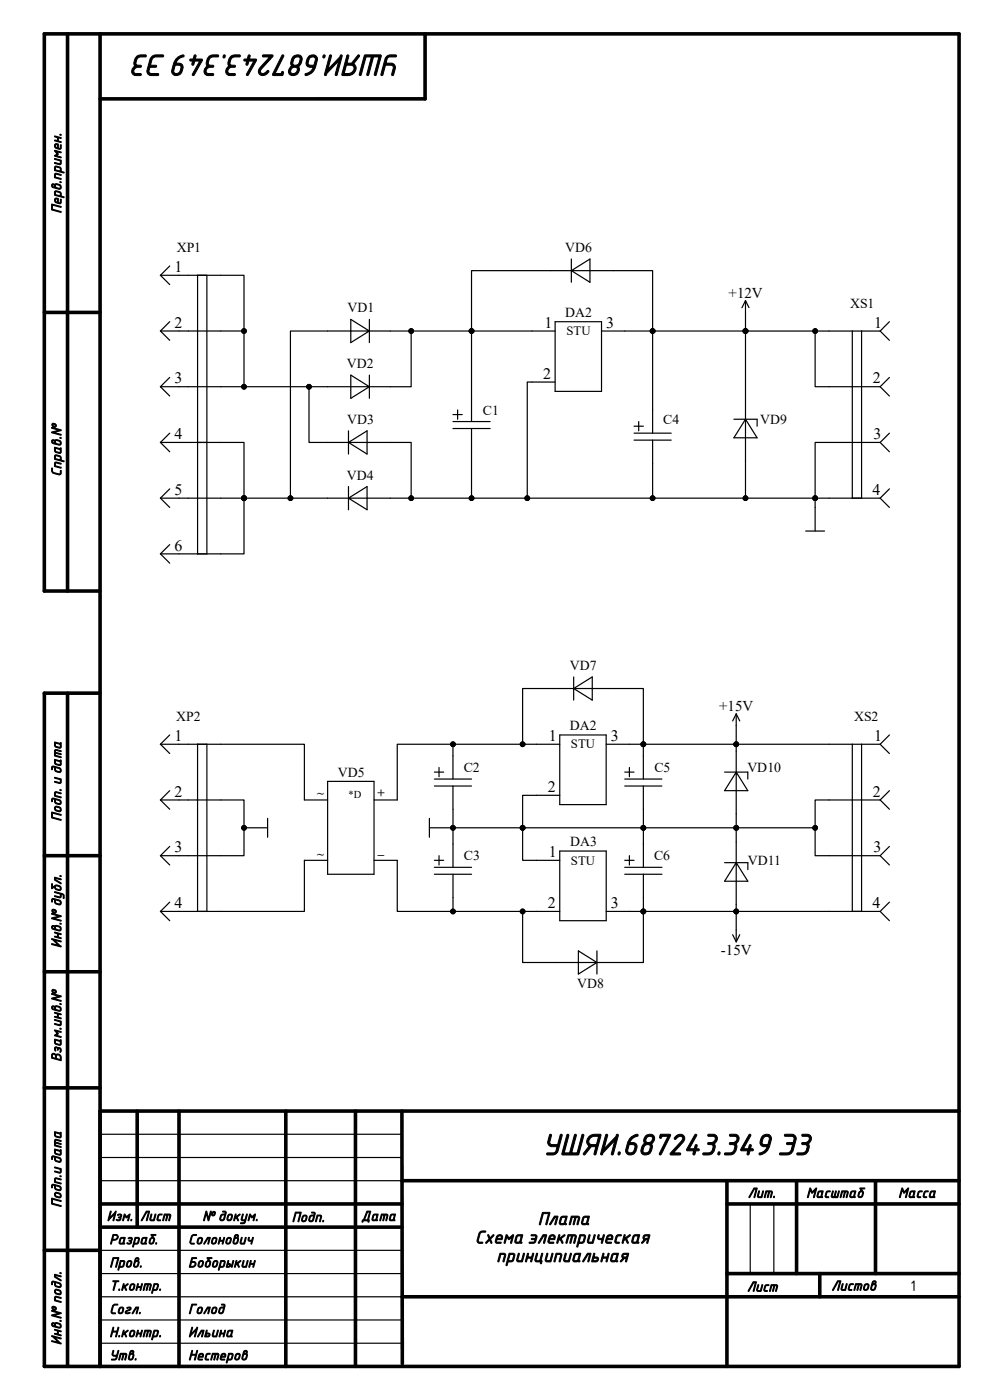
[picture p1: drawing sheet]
<svg xmlns="http://www.w3.org/2000/svg" width="210mm" height="297mm" viewBox="0 0 210 297" stroke-linecap="round" stroke-linejoin="round" font-family="sans-serif">
<g fill="none" stroke="#000" stroke-width=".76">
<path d="M14.3 7.2v118.2M21.2 7.2v282.7M90.2 7.2v13.8M90.2 21h-69M9.4 66.3h11.8M21.2 125.4h-11.8v-118.2h194.1v282.7h-194.1v-142.8h11.8M14.3 147.1v142.8M9.4 181.5h11.8M9.4 206.2h11.8M9.4 230.8h11.8M21.2 235.7h182.3M29.1 235.7v24.6"/>
<path d="M38 235.7v54.2M60.6 235.7v54.2M75.4 235.7v54.2M85.3 235.7v53.6M21.2 255.4h64.1M85.3 250.5h118.2M154.2 250.5v39.4M154.2 255.4h49.3M169 250.5v19.7M185.7 250.5v19.7M9.4 265.3h11.8M21.2 260.3h64.1"/>
<path d="M85.3 275.1h118.2M154.2 270.2h49.3M173.9 270.2v4.9"/>
</g>
<g fill="none" stroke="#000" stroke-width=".25">
<path d="M34 58.4h17.8v11.8h-17.8M34 58.4l2 2M36 56.4l-2 2M41.9 58.4v59.1M43.9 58.4v59.1M121.2 55v4.9M121.2 57.4l3.9-2.4v4.9zM34 70.2l2 2M36 68.3l-2 1.9M51.8 70.2v11.8M74.4 67.8l4 2.4-4 2.5zM74.4 79.6l4 2.4-4 2.5z"/>
<path d="M78.4 67.8v4.9M78.4 79.6v4.9M87.2 70.2h12.8v19.2M117.8 70.2h-17.8v-12.8h38.4v12.8h19.7M117.8 68.3h9.8v14.7h-9.8zM127.6 70.2h10.8v21.7M158.1 70.2v35.5h-19.7M158.1 70.2h28.6M158.1 63.8v6.4M158.1 63.8l-.7 1.5M158.1 63.8l.8 1.5M172.9 70.2v11.8h13.8"/>
<path d="M180.8 70.2v35.5M182.8 70.2v35.5M186.7 70.2l2 2M188.7 68.3l-2 1.9M34 82h53.2v-11.8h-25.6v35.5M34 93.9h17.8v11.8M34 82l2 2M34 93.9l2 1.9M36 80.1l-2 1.9M36 91.9l-2 2M65.6 82v11.9h21.6v11.8h-35.4M73.9 91.4v4.9"/>
<path d="M73.9 93.9l4-2.5v4.9zM96.1 89.4h7.9M96.1 90.9h7.9M96.1 88h2M97.1 87v1.9M100 90.9v14.8h-12.8M117.8 81.1h-6v24.6M134.5 91.9h7.9M134.5 93.4h7.9M134.5 90.4h2M135.5 89.4v2M138.4 93.4v12.3h-38.4"/>
<path d="M155.7 88.9h4.9v1.5M158.1 88.9l2.5 4h-4.9zM186.7 93.9h-13.8v18.8M186.7 82l2 2M186.7 93.9l2 1.9M188.7 80.1l-2 1.9M188.7 91.9l-2 2M34 105.7h17.8M34 105.7l2 2M34 117.5l2 2M36 103.7l-2 2M36 115.5l-2 2"/>
<path d="M51.8 105.7v11.8h-17.8M73.9 103.2v4.9M73.9 105.7l4-2.5v4.9zM158.1 105.7h28.6M170.9 112.7h4M186.7 105.7l2 2M188.7 103.7l-2 2M34 157.9h30.6v11.8h4.9M34 157.9l2 2M36 155.9l-2 2M41.9 157.9v35.5M43.9 157.9v35.5"/>
<path d="M96.1 157.9h22.6M110.9 157.9v-11.8h25.6v11.8h-7.9M118.7 155.9h9.9v14.8h-9.9zM121.7 143.6v4.9M121.7 146.1l3.9-2.5v4.9zM156.2 151.4v48.4M156.2 151.4l-.8 1.6M156.2 151.4l.7 1.6M180.8 157.9v35.5M182.8 157.9v35.5M186.7 157.9h-50.2v7.4M186.7 157.9l2 2"/>
<path d="M188.7 155.9l-2 2M34 169.7h17.8v11.8h-17.8M34 169.7l2 2M36 167.7l-2 2M36 179.6l-2 1.9M51.8 175.6h5M56.8 173.6v4M69.5 165.8h9.8v19.7h-9.8zM91.1 175.6h81.8M91.1 173.6v4M92.1 165.3h7.9M92.1 166.8h7.9"/>
<path d="M92.1 163.8h2M93.1 162.8v2M96.1 165.3v-7.4h-11.8v11.8h-5M96.1 166.8v17.2M113.8 168.7h4.9M113.8 168.7h-2.9v13.8h7.8M132.5 165.3h7.9M132.5 166.8h7.9M132.5 163.8h2M133.5 162.8v2M136.5 166.8v17.2M153.7 163.8h4.9v1.5"/>
<path d="M156.2 163.8l2.4 3.9h-4.9zM186.7 169.7h-13.8v11.8h13.8M186.7 169.7l2 2M188.7 167.7l-2 2M188.7 179.6l-2 1.9M34 181.5l2 2M34 193.4l2 1.9M36 191.4l-2 2M69.5 182.5h-4.9v10.9h-30.6M79.3 182.5h5v10.9h11.8v-7.9M92.1 185.5h7.9M92.1 182.5h2"/>
<path d="M92.1 184h7.9M93.1 181.5v2M96.1 193.4h22.6M110.9 193.4v10.8h25.6v-10.8h-7.9M118.7 180.6h9.9v14.7h-9.9zM132.5 185.5h7.9M132.5 182.5h2M132.5 184h7.9M133.5 181.5v2M136.5 185.5v7.9h50.2M153.7 183h4.9v1.5M155.4 198.3l.8 1.5"/>
<path d="M156.2 183l2.4 4h-4.9zM156.9 198.3l-.7 1.5M186.7 181.5l2 2M186.7 193.4l2 1.9M188.7 191.4l-2 2M122.7 201.7l3.9 2.5-3.9 2.5zM126.6 201.7v5M21.2 250.5h64.1M21.2 240.6h64.1M21.2 245.6h64.1M159.2 255.4v14.8M164.2 255.4v14.8"/>
<path d="M21.2 270.2h64.1M21.2 275.1h64.1M21.2 265.3h64.1M21.2 285h64.1M21.2 280h64.1"/>
</g>
<g fill="#000">
<circle cx="51.8" cy="70.2" r=".5"/>
<circle cx="87.2" cy="70.2" r=".5"/>
<circle cx="100" cy="70.2" r=".5"/>
<circle cx="138.4" cy="70.2" r=".5"/>
<circle cx="158.1" cy="70.2" r=".5"/>
<circle cx="172.9" cy="70.2" r=".5"/>
<circle cx="51.8" cy="82" r=".5"/>
<circle cx="65.6" cy="82" r=".5"/>
<circle cx="51.8" cy="105.7" r=".5"/>
<circle cx="61.6" cy="105.7" r=".5"/>
<circle cx="87.2" cy="105.7" r=".5"/>
<circle cx="100" cy="105.7" r=".5"/>
<circle cx="111.8" cy="105.7" r=".5"/>
<circle cx="138.4" cy="105.7" r=".5"/>
<circle cx="158.1" cy="105.7" r=".5"/>
<circle cx="172.9" cy="105.7" r=".5"/>
<circle cx="96.1" cy="157.9" r=".5"/>
<circle cx="110.9" cy="157.9" r=".5"/>
<circle cx="136.5" cy="157.9" r=".5"/>
<circle cx="156.2" cy="157.9" r=".5"/>
<circle cx="51.8" cy="175.6" r=".5"/>
<circle cx="96.1" cy="175.6" r=".5"/>
<circle cx="110.9" cy="175.6" r=".5"/>
<circle cx="136.5" cy="175.6" r=".5"/>
<circle cx="156.2" cy="175.6" r=".5"/>
<circle cx="172.9" cy="175.6" r=".5"/>
<circle cx="96.1" cy="193.4" r=".5"/>
<circle cx="110.9" cy="193.4" r=".5"/>
<circle cx="136.5" cy="193.4" r=".5"/>
<circle cx="156.2" cy="193.4" r=".5"/>
</g>
<g fill="none" stroke="#000" stroke-width=".21">
<circle cx="51.8" cy="70.2" r=".5"/>
<circle cx="87.2" cy="70.2" r=".5"/>
<circle cx="100" cy="70.2" r=".5"/>
<circle cx="138.4" cy="70.2" r=".5"/>
<circle cx="158.1" cy="70.2" r=".5"/>
<circle cx="172.9" cy="70.2" r=".5"/>
<circle cx="51.8" cy="82" r=".5"/>
<circle cx="65.6" cy="82" r=".5"/>
<circle cx="51.8" cy="105.7" r=".5"/>
<circle cx="61.6" cy="105.7" r=".5"/>
<circle cx="87.2" cy="105.7" r=".5"/>
<circle cx="100" cy="105.7" r=".5"/>
<circle cx="111.8" cy="105.7" r=".5"/>
<circle cx="138.4" cy="105.7" r=".5"/>
<circle cx="158.1" cy="105.7" r=".5"/>
<circle cx="172.9" cy="105.7" r=".5"/>
<circle cx="96.1" cy="157.9" r=".5"/>
<circle cx="110.9" cy="157.9" r=".5"/>
<circle cx="136.5" cy="157.9" r=".5"/>
<circle cx="156.2" cy="157.9" r=".5"/>
<circle cx="51.8" cy="175.6" r=".5"/>
<circle cx="96.1" cy="175.6" r=".5"/>
<circle cx="110.9" cy="175.6" r=".5"/>
<circle cx="136.5" cy="175.6" r=".5"/>
<circle cx="156.2" cy="175.6" r=".5"/>
<circle cx="172.9" cy="175.6" r=".5"/>
<circle cx="96.1" cy="193.4" r=".5"/>
<circle cx="110.9" cy="193.4" r=".5"/>
<circle cx="136.5" cy="193.4" r=".5"/>
<circle cx="156.2" cy="193.4" r=".5"/>
</g>
<g font-size="6.1">
<text x="85.1" y="11.6" transform="rotate(-180 85.1 11.6)">УШЯИ.687243.349 Э3</text>
<text x="115" y="245">УШЯИ.687243.349 Э3</text>
</g>
<g font-size="3.7">
<text x="100.8" y="263.8">Схема электрическая</text>
<text x="114.1" y="259.8">Плата</text>
<text x="105.3" y="267.7">принципиальная</text>
</g>
<g font-size="3.4">
<text x="37" y="57.7">1</text>
<text x="37" y="69.5">2</text>
<text x="115.5" y="69.5">1</text>
<text x="128.6" y="69.5">3</text>
<text x="185.4" y="69.5">1</text>
<text x="37" y="81.3">3</text>
<text x="115.2" y="80.3">2</text>
<text x="185.2" y="81.3">2</text>
<text x="37" y="93.1">4</text>
<text x="185.3" y="93.1">3</text>
<text x="37" y="104.9">5</text>
<text x="185.1" y="104.9">4</text>
<text x="37" y="116.8">6</text>
<text x="37" y="157.2">1</text>
<text x="116.5" y="157.2">1</text>
<text x="129.6" y="157.2">3</text>
<text x="185.4" y="157.2">1</text>
<text x="37" y="169">2</text>
<text x="116.2" y="168">2</text>
<text x="185.2" y="169">2</text>
<text x="37" y="180.8">3</text>
<text x="116.5" y="181.8">1</text>
<text x="185.3" y="180.8">3</text>
<text x="37" y="192.6">4</text>
<text x="116.2" y="192.6">2</text>
<text x="129.6" y="192.6">3</text>
<text x="185.1" y="192.6">4</text>
</g>
<g font-size="3.2">
<text x="154.6" y="63.1">+12V</text>
<text x="152.6" y="150.8">+15V</text>
<text x="153" y="202.6">-15V</text>
</g>
<text font-size="3.1" x="193.2" y="273.9">1</text>
<g font-size="2.9">
<text x="13" y="45.3" transform="rotate(-90 13 45.3)">Перв.примен.</text>
<text x="37.5" y="53.5">XP1</text>
<text x="119.9" y="53.5">VD6</text>
<text x="180.3" y="65.3">XS1</text>
<text x="73.7" y="66.3">VD1</text>
<text x="119.9" y="67.3">DA2</text>
<text x="73.6" y="78.1">VD2</text>
<text x="73.7" y="89.9">VD3</text>
<text x="102.4" y="88">C1</text>
<text x="140.7" y="89.9">C4</text>
<text x="161.2" y="89.9">VD9</text>
<text x="13" y="101.1" transform="rotate(-90 13 101.1)">Справ.№</text>
<text x="73.6" y="101.8">VD4</text>
<text x="120.9" y="142.2">VD7</text>
<text x="37.4" y="153">XP2</text>
<text x="120.9" y="154.9">DA2</text>
<text x="181.2" y="153">XS2</text>
<text x="71.7" y="164.8">VD5</text>
<text x="98.4" y="163.8">C2</text>
<text x="138.8" y="163.8">C5</text>
<text x="158.5" y="163.8">VD10</text>
<text x="13" y="174.3" transform="rotate(-90 13 174.3)">Подп. и дата</text>
<text x="120.9" y="179.6">DA3</text>
<text x="98.4" y="182.5">C3</text>
<text x="138.8" y="182.5">C6</text>
<text x="158.7" y="183.5">VD11</text>
<text x="13" y="201.1" transform="rotate(-90 13 201.1)">Инв.№ дубл.</text>
<text x="122.4" y="209.5">VD8</text>
<text x="13" y="225.3" transform="rotate(-90 13 225.3)">Взам.инв.№</text>
<text x="13" y="256.2" transform="rotate(-90 13 256.2)">Подп.и дата</text>
<text x="158.6" y="254.1">Лит.</text>
<text x="171" y="254.1">Масштаб</text>
<text x="190.5" y="254.1">Масса</text>
<text x="22.6" y="259">Изм.</text>
<text x="23.2" y="263.9">Разраб.</text>
<text x="29.7" y="259">Лист</text>
<text x="39.9" y="263.9">Солонович</text>
<text x="42.9" y="259">№ докум.</text>
<text x="61.9" y="259.2">Подп.</text>
<text x="76.6" y="259">Дата</text>
<text x="23.2" y="268.9">Пров.</text>
<text x="39.9" y="268.9">Боборыкин</text>
<text x="23.2" y="273.8">Т.контр.</text>
<text x="158.5" y="274">Лист</text>
<text x="176.4" y="273.8">Листов</text>
<text x="23.2" y="278.7">Согл.</text>
<text x="39.9" y="278.7">Голод</text>
<text x="13" y="285.4" transform="rotate(-90 13 285.4)">Инв.№ подл.</text>
<text x="23.2" y="283.6">Н.контр.</text>
<text x="39.9" y="283.6">Ильина</text>
<text x="23.2" y="288.5">Утв.</text>
<text x="39.9" y="288.5">Нестеров</text>
</g>
<g font-size="2.7">
<text x="120.1" y="71.2">STU</text>
<text x="121.1" y="158.8">STU</text>
<text x="67.3" y="169.2">~</text>
<text x="80.1" y="169.2">+</text>
<text x="67.3" y="181.9">~</text>
<text x="80.1" y="181">_</text>
<text x="121.1" y="183.4">STU</text>
</g>
<text font-size="2.2" x="73.9" y="169.2">*D</text>
</svg>
